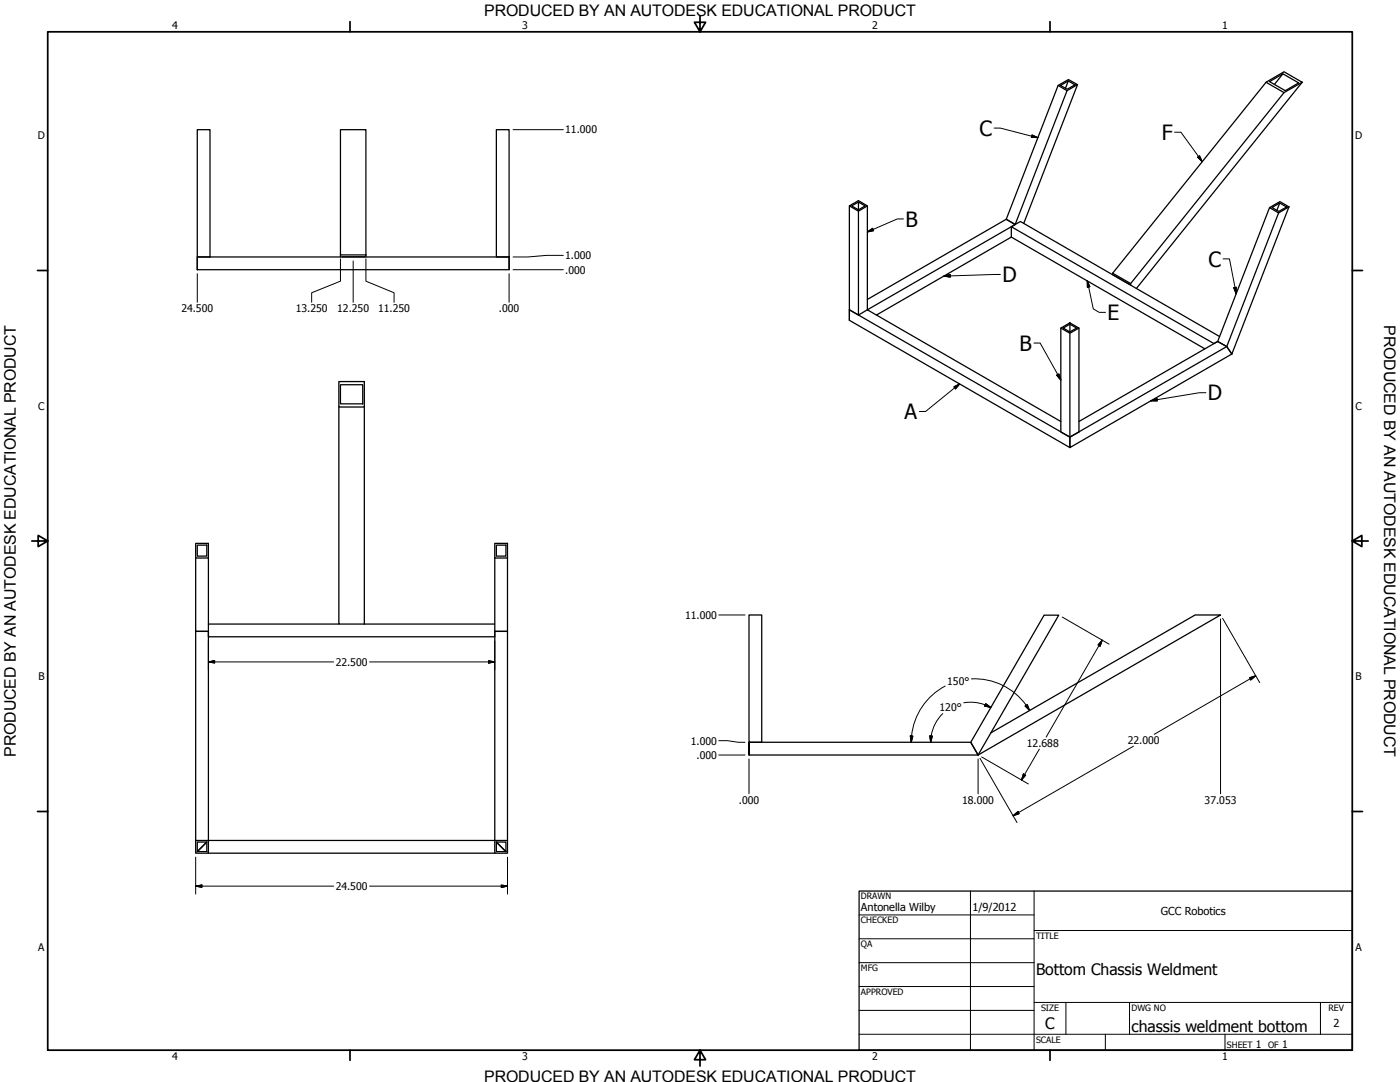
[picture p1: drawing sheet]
<svg xmlns="http://www.w3.org/2000/svg" width="559mm" height="432mm" viewBox="0 0 559 432" stroke-linecap="round" stroke-linejoin="round" font-family="sans-serif">
<!-- layer: Visible (ANSI) -->
<g fill="none" stroke="#000" stroke-width=".51">
<path d="M422.3 34.1l4.2-2.3 3.6 2-4.2 2.4zM422.3 34.1l-20.7 53.4 3.6 2.1 20.7-53.4M423.3 34.1l3.1-1.8 2.7 1.5-3.1 1.8zM426.4 32.3l-1.1 2.9M430.1 33.8l-21.5 55.4M505.3 32.8l7.2-4.2 7.2 4.2-7.2 4.2zM505.3 32.8l-61.2 76.2M506.7 32.6l5.4-3.1 6.3 3.6-5.4 3.1zM512.1 29.5l-3.4 4.2M512.5 37l-61.2 76.2M519.7 32.8l-66.1 82.3M78.7 51.8h5.1v50.8h-5.1z"/>
<path d="M198.1 51.8h5.1v50.8h-5.1zM339 82.2l3.6-2.1 3.6 2.1-3.6 2.1zM339 82.2v41.4l3.6 2.1v-41.4M342.6 80.6l-2.7 1.6 2.7 1.6 2.7-1.6-2.7-1.6v3.2M346.2 82.2v41.4M403.7 94.6l-53.9 31.1M403.7 94.6l77.2 44.6M403.7 90.5v4.1M506.7 82.9l4.2-2.4 3.6 2.1-4.2 2.4zM506.7 82.9l-20.7 53.4M507.7 82.8l3.1-1.8 2.7 1.6-3.1 1.8zM510.3 85l-20.7 53.3-62.6 36.1"/>
<path d="M510.8 81l-1.1 2.9M514.5 82.6l-22.8 58.7M78.7 102.6h124.5v5h-124.5zM78.7 102.6v5M135.9 101.7v.9M136.5 102.6h8.9M146 101.7h-10.1v-49.9h10.1v50.8M203.2 102.6v5M346.2 119.5l55.4-32 3.6 2.1-59 34M444.1 109l7.2 4.2v.6M444.1 109v.7M444.6 109.9l6.2 3.6"/>
<path d="M446.5 111v.1M339 123.6l88 50.8v4.2l-88-50.8zM346.2 123.6l77.2 44.6M346.2 123.6l-3.6 2.1M423.4 130.9l3.6-2.1 3.7 2.1-3.7 2.1zM423.4 130.9v41.5l3.6 2v-41.4M427 129.3l-2.6 1.6 2.6 1.6 2.7-1.6-2.7-1.6v3.2M430.7 130.9v41.5l-3.7 2M486 136.3l3.6 2 2.1 3M486.8 134.3l-79.5-45.9-3.6 2.1 80.8 46.6 1.5-.8M135.3 152.3h10.1v10.1h-10.1zM135.9 153.5h8.9v7.7h-8.9z"/>
<path d="M491.7 141.3l-2.1-3-3.6-2-55.3 31.9M491.7 141.3l-64.7 37.3v-4.2M135.3 162.4v86.6h10.1M145.4 162.4v86.6M78.1 216.9h5.1v5.8h-5.1zM78.7 217.6h3.8v4.3h-3.8zM197.5 216.9h5.1v5.8h-5.1zM198.1 217.6h3.8v4.3h-3.8zM78.1 222.7v29.3h5.1M83.2 222.7v29.3M197.5 222.7v29.3h5.1v-29.3M83.2 252v2.1h114.3v-2.1"/>
<path d="M83.2 249h52.1M145.4 249h52.1M299 245.4h5v50.8h-5zM416.8 245.5h5.8l-32.2 55.8-2.9-5.1zM299 296.2v5.1h91.4l-2.9-5.1h-88.5v5.1M395.5 292.5l81.5-47.1h10.2l-96.8 55.9M78.1 335.4v-83.4h5.1v83.4h114.3M78.1 335.4h5.1v5.1h-5.1zM78.7 336h3.8v3.9h-3.8zM82.5 336l-3.8 3.9M197.5 335.4v-83.4h5.1v83.4M197.5 335.4h5.1v5.1h-5.1z"/>
<path d="M198.1 336h3.8v3.9h-3.8zM198.1 336l3.8 3.9M83.2 340.5h114.3"/>
</g>
<!-- layer: Border (ANSI) -->
<g fill="none" stroke="#000" stroke-width=".7">
<path d="M19 12.7h520.8v406.4h-520.8zM139.7 8.6v4.1M279.4 6.3v6.4l-2.2-3.8h4.4l-2.2 3.8M419.1 8.6v4.1M15 107.9h4M539.8 107.9h4M12.7 215.9h6.3l-3.8-2.2v4.4l3.8-2.2M539.8 215.9l3.8 2.2v-4.4l-3.8 2.2h6.3M15 323.8h4M539.8 323.8h4M139.7 419.1v4.1M279.4 419.1l2.2 3.8h-4.4l2.2-3.8v6.3"/>
<path d="M419.1 419.1v4.1"/>
</g>
<!-- layer: Title (ANSI) -->
<g fill="none" stroke="#000" stroke-width=".4">
<path d="M387.3 355.6v63.5M412.7 355.6v63.5M342.9 365.1h69.8M342.9 374.6h69.8M412.7 371.3h127.1M342.9 384.2h69.8M342.9 393.7h69.8M342.9 412.7h196.9M342.9 403.2h69.8M412.7 400h127.1M425.4 400v12.7M441.2 412.7v6.4"/>
<path d="M450.8 400v12.7M488.9 412.7v6.4M527 400v12.7"/>
</g>
<path d="M342.9 355.6h196.9v63.5h-196.9z" fill="none" stroke="#000" stroke-width=".51"/>
<!-- layer: Dimension (ANSI) -->
<g fill="none" stroke="#000" stroke-width=".4">
<path d="M204.8 51.8h20.1M78.7 109.2v11.4M135.9 103.3v8.9l-11.5 4.6v3.8M141 104.1v16.5M146 103.3v8.9l11.3 4.6v3.8M203.2 109.2v11.4M204.8 107.6h20.1M224.9 101.9h-6.8l-7.4 .7h-5.9M83.2 255.7v11.6M197.5 255.7v11.6M286.9 245.4h10.5M424 246.3l18.7 10.7"/>
<path d="M439.9 255.5l-.8 2.4-.8-.5zM439.9 255.5l-22.3 38.6M487.2 247v69.8M488 246.8l14.8 25.6M83.2 264.2l2.5-.5v.9zM83.2 264.2h50M147.5 264.2h50M195 263.7l2.5 .5-2.5 .4zM377.3 273.8a25.3 25.3 0 0 0-13.6 22.4M387.7 270.9a25.4 25.4 0 0 1 23.3 12.6M498.8 270.4l2.4-.7-2 1.6zM501.2 269.7l-40.5 23.4"/>
<path d="M286.9 295.6h3.5l4.2 .6h2.8M363.3 293.7l1.1 .1-.7 2.4zM371.2 293.7l1 .1-.7 2.4zM376.3 284.7a16 16 0 0 0-4.8 11.5M384.7 280.5a16 16 0 0 1 8.5 .8M393.2 281.2l2.3 1.1M393.4 280.8l2.1 1.5-2.5-.6zM409.2 281.7l.8-.5 1 2.3zM414.8 299l-7.1 12.3M452.4 297.8l-48 27.8M286.9 301.3h10.5M299 302.9v13.9"/>
<path d="M390.4 302.9v13.9M391.2 302.6l14.8 25.7M391.8 302.1l18.7 10.8M408.5 308.9l.9 .5-1.7 1.9zM404.4 325.6l1.9-1.8 .5 .9zM78.1 353.6l2.5-.4v.9zM78.1 353.6h55.1M78.1 342.1v14.7M147.5 353.6h55.1M200.1 353.2l2.5 .4-2.5 .5zM202.6 342.1v14.7"/>
</g>
<g fill="#000" stroke="#000" stroke-width=".4">
<path d="M439.9 255.5l-.8 2.4zM439.9 255.5l-.8 2.4-.8-.5zM83.2 264.2l2.5-.5zM83.2 264.2l2.5-.5v.9zM195 264.6l2.5-.4zM195 263.7l2.5 .5-2.5 .4zM499.2 271.3l2-1.6zM498.8 270.4l2.4-.7-2 1.6zM363.3 293.7l.4 2.5zM363.3 293.7l1.1 .1-.7 2.4zM371.2 293.7l.3 2.5zM371.2 293.7l1 .1-.7 2.4z"/>
<path d="M393 281.7l2.5 .6zM393.4 280.8l2.1 1.5-2.5-.6zM409.2 281.7l1.8 1.8zM409.2 281.7l.8-.5 1 2.3zM408.5 308.9l-.8 2.4zM408.5 308.9l.9 .5-1.7 1.9zM404.4 325.6l1.9-1.8zM404.4 325.6l1.9-1.8 .5 .9zM78.1 353.6l2.5-.4zM78.1 353.6l2.5-.4v.9zM200.1 354.1l2.5-.5zM200.1 353.2l2.5 .4-2.5 .5z"/>
</g>
<!-- layer: Symbol (ANSI) -->
<g fill="none" stroke="#000" stroke-width=".4">
<path d="M396.8 51.1h2.5l15 3.8M411.9 53.8l2.4 1.1-2.6-.1zM468.8 52.8h2.6l8.5 11.7M478 62.7l.8-.5 1.1 2.3zM346.2 92.6l2.1-1.5 .4 1zM360.6 87.4h-2.5l-11.9 5.2M376.7 110.2l2.5-.6 .1 1zM399.3 109.5l-22.6 .7M434 112.1l1 2.3-1 .3zM434 112.1l2.4 11.2 2.3 1.4h2.6M488.2 103.3h2.5l2.7 13.9M492.4 114.8l1.1-.2-.1 2.6z"/>
<path d="M412.7 136.9h2.5l8.2 14.7M380.7 154.4l2.3-1.2-1.6 2zM383 153.2l-13.6 11h-2.4M421.8 149.7l.9-.5 .7 2.4zM459.4 160l2.4-.9 .1 .9zM481.3 156.7h-2.5l-19.4 3.3"/>
</g>
<g fill="#000" stroke="#000" stroke-width=".4">
<path d="M411.7 54.8l2.6 .1zM411.9 53.8l2.4 1.1-2.6-.1zM478 62.7l1.9 1.8zM478 62.7l.8-.5 1.1 2.3zM346.2 92.6l2.1-1.5zM346.2 92.6l2.1-1.5 .4 1zM376.7 110.2l2.5-.6zM376.7 110.2l2.5-.6 .1 1zM434 112.1l1 2.3zM434 112.1l1 2.3-1 .3zM492.4 114.8l1 2.4zM492.4 114.8l1.1-.2-.1 2.6z"/>
<path d="M383 153.2l-1.6 2zM380.7 154.4l2.3-1.2-1.6 2zM421.8 149.7l1.6 1.9zM421.8 149.7l.9-.5 .7 2.4zM459.4 160l2.4-.9zM459.4 160l2.4-.9 .1 .9z"/>
</g>
<g font-size="8.4">
<text x="391" y="54.2">C</text>
<text x="463.7" y="55.8">F</text>
<text x="361.4" y="90.4">B</text>
<text x="482.3" y="106.4">C</text>
<text x="400.1" y="112.6">D</text>
<text x="442" y="127.7">E</text>
<text x="406.9" y="140">B</text>
<text x="482.1" y="159.8">D</text>
<text x="361.1" y="167.3">A</text>
</g>
<g font-size="6.4">
<text x="552.4" y="129.8" transform="rotate(90 552.4 129.8)">PRODUCED BY AN AUTODESK EDUCATIONAL PRODUCT</text>
<text x="6.3" y="302" transform="rotate(-90 6.3 302)">PRODUCED BY AN AUTODESK EDUCATIONAL PRODUCT</text>
</g>
<g font-size="6.3">
<text x="193.3" y="6.3">PRODUCED BY AN AUTODESK EDUCATIONAL PRODUCT</text>
<text x="413.5" y="389.1">Bottom Chassis Weldment</text>
<text x="417.2" y="410.6">C</text>
<text x="451.6" y="411.9">chassis weldment bottom</text>
<text x="193.3" y="431.8">PRODUCED BY AN AUTODESK EDUCATIONAL PRODUCT</text>
</g>
<g font-size="4.4">
<text x="343.7" y="363.5">Antonella Wilby</text>
<text x="388.1" y="363.7">1/9/2012</text>
<text x="463.4" y="365.1">GCC Robotics</text>
<text x="532.2" y="410">2</text>
</g>
<g font-size="4.2">
<text x="68.7" y="11.7">4</text>
<text x="208.4" y="11.7">3</text>
<text x="348.1" y="11.7">2</text>
<text x="487.8" y="11.7">1</text>
<text x="225.6" y="53.3">11.000</text>
<text x="15.1" y="55.5">D</text>
<text x="540.9" y="55.5">D</text>
<text x="225.6" y="103.4">1.000</text>
<text x="225.6" y="109.2">.000</text>
<text x="72.4" y="124.5">24.500</text>
<text x="118" y="124.5">13.250</text>
<text x="134.6" y="124.5">12.250</text>
<text x="150.9" y="124.5">11.250</text>
<text x="199.1" y="124.5">.000</text>
<text x="15.2" y="163.4">C</text>
<text x="541" y="163.4">C</text>
<text x="273.4" y="247">11.000</text>
<text x="134" y="265.7">22.500</text>
<text x="15.3" y="271.4">B</text>
<text x="378.1" y="273.3">150°</text>
<text x="541.1" y="271.4">B</text>
<text x="375" y="283.8">120°</text>
<text x="275.7" y="297.1">1.000</text>
<text x="409.9" y="298.1">12.688</text>
<text x="450.2" y="296.9">22.000</text>
<text x="278" y="302.8">.000</text>
<text x="294.9" y="320.7">.000</text>
<text x="384" y="320.7">18.000</text>
<text x="480.8" y="320.7">37.053</text>
<text x="134" y="355.2">24.500</text>
<text x="15.2" y="379.3">A</text>
<text x="541" y="379.3">A</text>
<text x="501.3" y="418.3">1</text>
<text x="511.8" y="418.3">1</text>
<text x="68.7" y="423.2">4</text>
<text x="208.4" y="423.2">3</text>
<text x="348.1" y="423.2">2</text>
<text x="487.8" y="423.2">1</text>
</g>
<g font-size="3.5">
<text x="343.7" y="358.9">DRAWN</text>
<text x="343.7" y="368.5">CHECKED</text>
<text x="413.5" y="374.6">TITLE</text>
<text x="343.7" y="378">QA</text>
<text x="343.7" y="387.5">MFG</text>
<text x="343.7" y="397.1">APPROVED</text>
<text x="415.5" y="403.4">SIZE</text>
<text x="451.6" y="403.4">DWG NO</text>
<text x="530.3" y="403.4">REV</text>
<text x="413.5" y="416.1">SCALE</text>
<text x="489.7" y="418.3">SHEET</text>
<text x="506.2" y="418.3">OF</text>
</g>
</svg>
